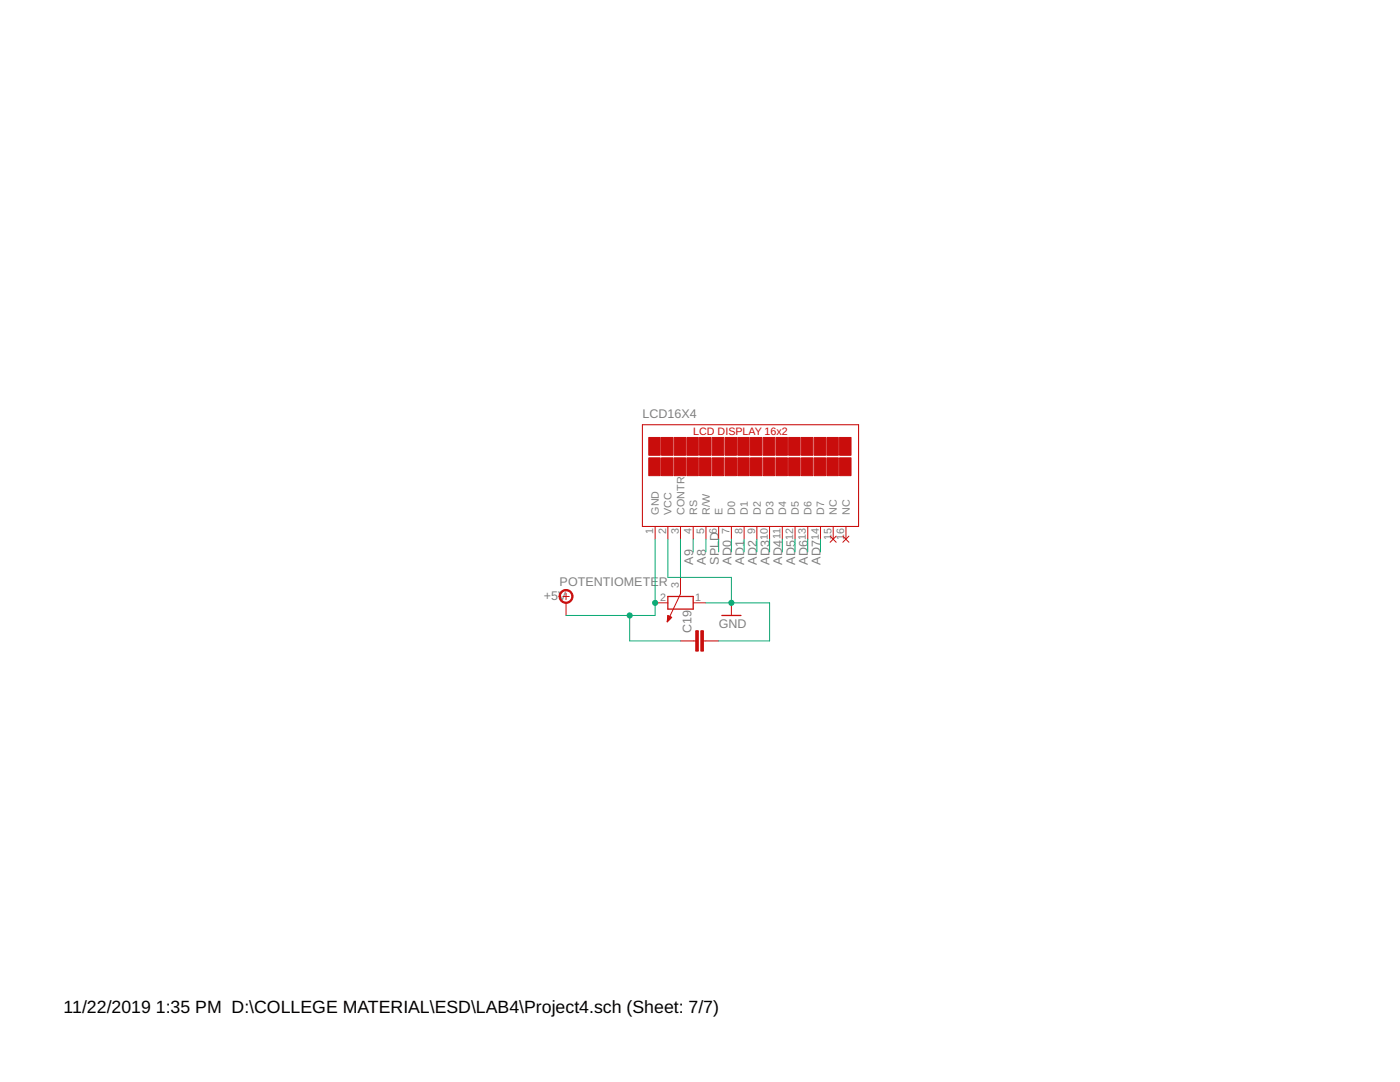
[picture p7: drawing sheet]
<svg xmlns="http://www.w3.org/2000/svg" width="279mm" height="216mm" viewBox="0 0 279 216" stroke-linecap="round" stroke-linejoin="round" font-family="sans-serif">
<path d="M128.2 84.8h43.1v20.3h-43.1z" fill="none" stroke="#c90d0c" stroke-width=".21"/>
<g fill="#c90d0c" stroke="#c90d0c" stroke-width=".2">
<path d="M129.5 87.3h2.3v3.5h-2.3z"/>
<path d="M129.5 91.4h2.3v3.5h-2.3z"/>
<path d="M132 87.3h2.3v3.5h-2.3z"/>
<path d="M132 91.4h2.3v3.5h-2.3z"/>
<path d="M134.5 87.3h2.3v3.5h-2.3z"/>
<path d="M134.5 91.4h2.3v3.5h-2.3z"/>
<path d="M137.1 87.3h2.3v3.5h-2.3z"/>
<path d="M137.1 91.4h2.3v3.5h-2.3z"/>
<path d="M139.6 87.3h2.3v3.5h-2.3z"/>
<path d="M139.6 91.4h2.3v3.5h-2.3z"/>
<path d="M142.2 87.3h2.2v3.5h-2.2z"/>
<path d="M142.2 91.4h2.2v3.5h-2.2z"/>
<path d="M144.7 87.3h2.3v3.5h-2.3z"/>
<path d="M144.7 91.4h2.3v3.5h-2.3z"/>
<path d="M147.2 87.3h2.3v3.5h-2.3z"/>
<path d="M147.2 91.4h2.3v3.5h-2.3z"/>
<path d="M149.8 87.3h2.3v3.5h-2.3z"/>
<path d="M149.8 91.4h2.3v3.5h-2.3z"/>
<path d="M152.3 87.3h2.3v3.5h-2.3z"/>
<path d="M152.3 91.4h2.3v3.5h-2.3z"/>
<path d="M154.9 87.3h2.2v3.5h-2.2z"/>
<path d="M154.9 91.4h2.2v3.5h-2.2z"/>
<path d="M157.4 87.3h2.3v3.5h-2.3z"/>
<path d="M157.4 91.4h2.3v3.5h-2.3z"/>
<path d="M159.9 87.3h2.3v3.5h-2.3z"/>
<path d="M159.9 91.4h2.3v3.5h-2.3z"/>
<path d="M162.5 87.3h2.3v3.5h-2.3z"/>
<path d="M162.5 91.4h2.3v3.5h-2.3z"/>
<path d="M165 87.3h2.3v3.5h-2.3z"/>
<path d="M165 91.4h2.3v3.5h-2.3z"/>
<path d="M167.6 87.3h2.2v3.5h-2.2z"/>
<path d="M167.6 91.4h2.2v3.5h-2.2z"/>
<path d="M138.9 125.9h.5v4h-.5z"/>
<path d="M139.9 125.9h.5v4h-.5z"/>
</g>
<g fill="none" stroke="#c90d0c" stroke-width=".2">
<path d="M112.3 119h1.3M113 118.4v1.3M130.7 105.1v2.5M133.3 105.1v2.5M135.8 105.1v2.5M135.8 115.2v3.3l-2.6 5.6M138.3 105.1v2.5M140.9 105.1v2.5M143.4 105.1v2.5M146 105.1v2.5M148.5 105.1v2.5M151 105.1v2.5"/>
<path d="M153.6 105.1v2.5M156.1 105.1v2.5M158.7 105.1v2.5M161.2 105.1v2.5M163.7 105.1v2.5M165.7 107l1.2 1.2M166.3 105.1v2.5M166.9 107l-1.2 1.2M168.2 107l1.2 1.2M168.8 105.1v2.5M169.4 107l-1.2 1.2M113 120.3v2.5"/>
<path d="M130.7 120.3h2.6M133.2 124h.1M133.2 123.9h.2M133.2 123.8h.3M133.2 123.6h.4M133.2 123.5h.5M133.2 123.4h.6M133.2 123.3h.8M133.2 123.1h.7M133.3 123h.4M133.3 122.9h.2M133.3 122.8l.7 .4-.8 .9z"/>
<path d="M135.8 127.9h3.1M138.3 120.3h2.6M140.4 127.9h3M146 120.3v2.5"/>
</g>
<path d="M133.3 119h5v2.5h-5zM144.1 122.8h3.8" fill="none" stroke="#c90d0c" stroke-width=".25"/>
<path d="M112 118a1.4 1.4 0 0 1 2.2 .3 1.4 1.4 0 0 1-.9 2 1.4 1.4 0 0 1-1.7-1.3h.2a1.15 1.15 0 0 1 1.6-1.1 1.15 1.15 0 0 1 .3 1.9 1.15 1.15 0 0 1-1.8-.5l-.1-.3h-.2z" fill-rule="evenodd" fill="#c90d0c" stroke="#c90d0c" stroke-width=".2"/>
<g fill="none" stroke="#0dab76" stroke-width=".2">
<path d="M130.7 107.6v15.2h-17.7M133.3 107.6v7.6h12.7v5.1M135.8 107.6v7.6M138.3 107.6v2.5M140.9 107.6v2.5M143.4 107.6v2.5M146 107.6v2.5M148.5 107.6v2.5M151 107.6v2.5M153.6 107.6v2.5M156.1 107.6v2.5M158.7 107.6v2.5"/>
<path d="M161.2 107.6v2.5M163.7 107.6v2.5M125.7 122.8v5.1h10.1M140.9 120.3h12.7v7.6h-10.2"/>
</g>
<g fill="#0dab76" stroke="#0dab76" stroke-width=".2">
<circle cx="130.7" cy="120.3" r=".51"/>
<circle cx="125.7" cy="122.8" r=".51"/>
<circle cx="146" cy="120.3" r=".51"/>
</g>
<g font-size="3.5">
<text x="12.7" y="202.2">11/22/2019</text>
<text x="31.1" y="202.2">1:35 PM D:\COLLEGE MATERIAL\ESD\LAB4\Project4.sch (Sheet: 7/7)</text>
</g>
<g font-size="2.5" fill="#808080">
<text x="128.2" y="83.5">LCD16X4</text>
<text x="138.4" y="112.7" transform="rotate(-90 138.4 112.7)">A9</text>
<text x="140.9" y="112.7" transform="rotate(-90 140.9 112.7)">A8</text>
<text x="143.4" y="112.7" transform="rotate(-90 143.4 112.7)">SPLD</text>
<text x="146" y="112.7" transform="rotate(-90 146 112.7)">AD0</text>
<text x="148.5" y="112.7" transform="rotate(-90 148.5 112.7)">AD1</text>
<text x="151" y="112.7" transform="rotate(-90 151 112.7)">AD2</text>
<text x="153.6" y="112.7" transform="rotate(-90 153.6 112.7)">AD3</text>
<text x="156.1" y="112.7" transform="rotate(-90 156.1 112.7)">AD4</text>
<text x="158.7" y="112.7" transform="rotate(-90 158.7 112.7)">AD5</text>
<text x="161.2" y="112.7" transform="rotate(-90 161.2 112.7)">AD6</text>
<text x="163.7" y="112.7" transform="rotate(-90 163.7 112.7)">AD7</text>
<text x="108.5" y="119.6">+5V</text>
<text x="111.7" y="117">POTENTIOMETE</text>
<text x="131.5" y="117">R</text>
<text x="143.4" y="125.4">GND</text>
<text x="138" y="126.4" transform="rotate(-90 138 126.4)">C19</text>
</g>
<text font-size="2.1" fill="#c90d0c" x="138.4" y="86.8">LCD DISPLAY 16x2</text>
<g font-size="2.1" fill="#808080">
<text x="130.4" y="106.6" transform="rotate(-90 130.4 106.6)">1</text>
<text x="131.5" y="102.7" transform="rotate(-90 131.5 102.7)">GND</text>
<text x="132.9" y="106.6" transform="rotate(-90 132.9 106.6)">2</text>
<text x="134" y="102.7" transform="rotate(-90 134 102.7)">VCC</text>
<text x="135.5" y="106.6" transform="rotate(-90 135.5 106.6)">3</text>
<text x="136.6" y="102.7" transform="rotate(-90 136.6 102.7)">CONTR</text>
<text x="138" y="106.6" transform="rotate(-90 138 106.6)">4</text>
<text x="139.1" y="102.7" transform="rotate(-90 139.1 102.7)">RS</text>
<text x="140.5" y="106.6" transform="rotate(-90 140.5 106.6)">5</text>
<text x="141.7" y="102.7" transform="rotate(-90 141.7 102.7)">R/W</text>
<text x="143.1" y="106.6" transform="rotate(-90 143.1 106.6)">6</text>
<text x="144.2" y="102.7" transform="rotate(-90 144.2 102.7)">E</text>
<text x="145.6" y="106.6" transform="rotate(-90 145.6 106.6)">7</text>
<text x="146.7" y="102.7" transform="rotate(-90 146.7 102.7)">D0</text>
<text x="148.2" y="106.6" transform="rotate(-90 148.2 106.6)">8</text>
<text x="149.3" y="102.7" transform="rotate(-90 149.3 102.7)">D1</text>
<text x="150.7" y="106.6" transform="rotate(-90 150.7 106.6)">9</text>
<text x="151.8" y="102.7" transform="rotate(-90 151.8 102.7)">D2</text>
<text x="153.2" y="107.8" transform="rotate(-90 153.2 107.8)">10</text>
<text x="154.3" y="102.7" transform="rotate(-90 154.3 102.7)">D3</text>
<text x="155.8" y="107.6" transform="rotate(-90 155.8 107.6)">11</text>
<text x="156.9" y="102.7" transform="rotate(-90 156.9 102.7)">D4</text>
<text x="158.3" y="107.8" transform="rotate(-90 158.3 107.8)">12</text>
<text x="159.4" y="102.7" transform="rotate(-90 159.4 102.7)">D5</text>
<text x="160.8" y="107.8" transform="rotate(-90 160.8 107.8)">13</text>
<text x="162" y="102.7" transform="rotate(-90 162 102.7)">D6</text>
<text x="163.4" y="107.8" transform="rotate(-90 163.4 107.8)">14</text>
<text x="164.5" y="102.7" transform="rotate(-90 164.5 102.7)">D7</text>
<text x="165.9" y="107.8" transform="rotate(-90 165.9 107.8)">15</text>
<text x="167" y="102.7" transform="rotate(-90 167 102.7)">NC</text>
<text x="168.5" y="107.8" transform="rotate(-90 168.5 107.8)">16</text>
<text x="169.6" y="102.7" transform="rotate(-90 169.6 102.7)">NC</text>
<text x="131.7" y="119.9">2</text>
<text x="135.5" y="117.4" transform="rotate(-90 135.5 117.4)">3</text>
<text x="138.7" y="119.9">1</text>
</g>
</svg>
